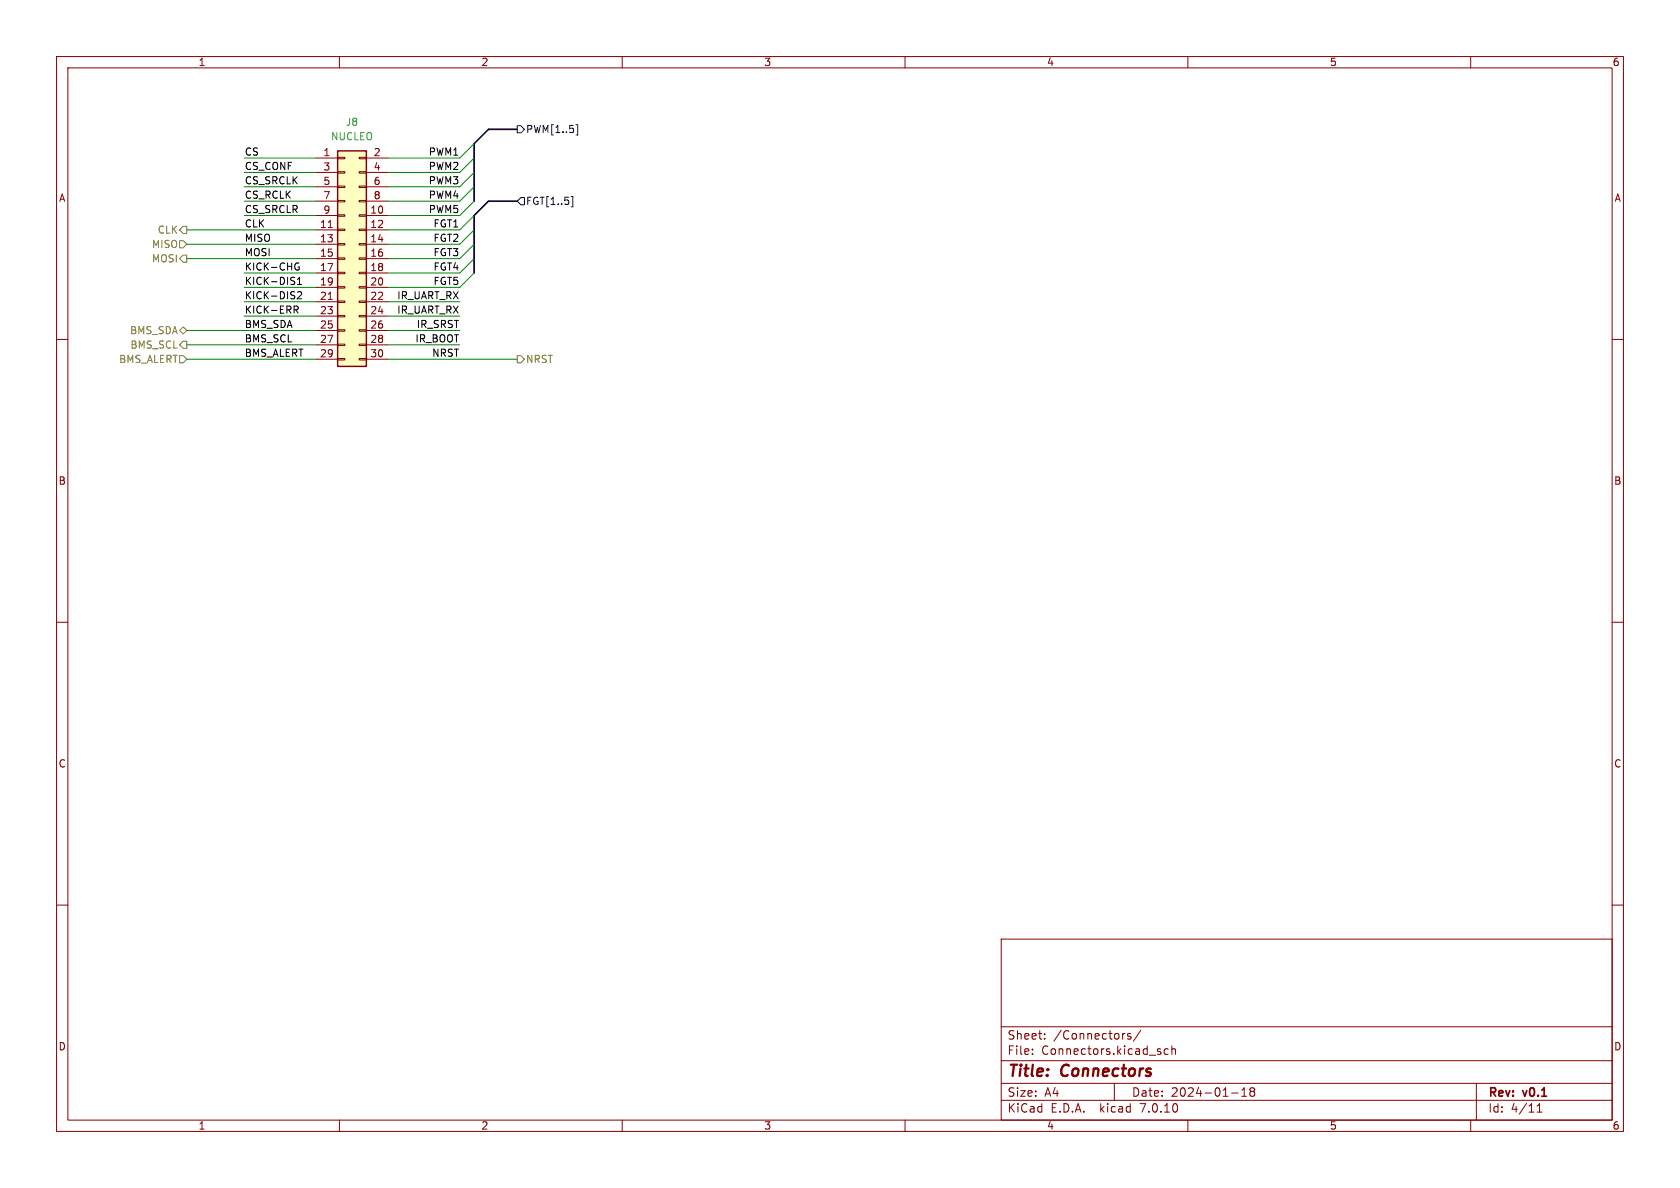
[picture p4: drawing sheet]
<svg xmlns="http://www.w3.org/2000/svg" width="297mm" height="210mm" viewBox="0 0 297 210" stroke-linecap="round" stroke-linejoin="round" font-family="sans-serif">
<g fill="none" stroke="#840000" stroke-width=".18">
<path d="M10 10h277v190h-277zM12 12h273v186h-273zM60 10v2M110 10v2M160 10v2M210 10v2M260 10v2M55.9 27.9h3.8M55.9 38.1h3.8M55.9 30.5h3.8M55.9 33h3.8M55.9 35.6h3.8"/>
<path d="M59.7 38h1.3v.2h-1.3zM59.7 35.4h1.3v.3h-1.3zM59.7 32.9h1.3v.2h-1.3zM59.7 30.4h1.3v.2h-1.3zM59.7 27.8h1.3v.3h-1.3zM63.5 38h1.3v.2h-1.3zM63.5 35.4h1.3v.3h-1.3zM63.5 32.9h1.3v.2h-1.3zM63.5 30.4h1.3v.2h-1.3zM63.5 27.8h1.3v.3h-1.3zM64.8 27.9h3.8M64.8 38.1h3.8"/>
<path d="M64.8 30.5h3.8M64.8 33h3.8M64.8 35.6h3.8M10 60h2M55.9 40.6h3.8M55.9 43.2h3.8M55.9 45.7h3.8M55.9 48.3h3.8M55.9 50.8h3.8M55.9 53.3h3.8M55.9 55.9h3.8M55.9 58.4h3.8"/>
<path d="M58 40.2h.8M58 52.9h.8M59.7 58.3h1.3v.2h-1.3zM59.7 55.8h1.3v.2h-1.3zM59.7 53.2h1.3v.3h-1.3zM59.7 50.7h1.3v.2h-1.3zM59.7 48.1h1.3v.3h-1.3zM59.7 45.6h1.3v.2h-1.3zM59.7 43.1h1.3v.2h-1.3zM59.7 40.5h1.3v.3h-1.3zM63.5 58.3h1.3v.2h-1.3zM63.5 55.8h1.3v.2h-1.3z"/>
<path d="M63.5 53.2h1.3v.3h-1.3zM63.5 50.7h1.3v.2h-1.3zM63.5 48.1h1.3v.3h-1.3zM63.5 45.6h1.3v.2h-1.3zM63.5 43.1h1.3v.2h-1.3zM63.5 40.5h1.3v.3h-1.3zM64.8 40.6h3.8M64.8 43.2h3.8M64.8 45.7h3.8M64.8 48.3h3.8M64.8 50.8h3.8M64.8 53.3h3.8"/>
<path d="M64.8 55.9h3.8M64.8 58.4h3.8M285 60h2M55.9 61h3.8M55.9 63.5h3.8M59.7 63.4h1.3v.2h-1.3zM59.7 60.8h1.3v.3h-1.3zM63.5 63.4h1.3v.2h-1.3zM63.5 60.8h1.3v.3h-1.3zM64.8 61h3.8M64.8 63.5h3.8M10 110h2"/>
<path d="M285 110h2M10 160h2M285 160h2M177 166h108v32h-108zM60 198v2M110 198v2M160 198v2M177 194.5h108M177 191.5h108M177 187.5h108M177 181.5h108M182.5 186.3v.1"/>
<path d="M182.5 185.5v.1M184.7 183.6v.1M184.7 182.8v.1M197 191.5v3M198.7 182.7h.2M199.9 182.8l-.4-.1-.2 .2 .1 .2 .5 .2v.3h-.6M201.7 182.1l-1.3 2M205.2 186v.3M206.5 185.5l-.4-.1-.3 .3v.4l.2 .2h.5M207.2 185.5l.2-.1 .3 .1 .1 .9M207.2 184.9v1.5M210 198v2"/>
<path d="M217.7 193.2h1.2M219.5 193.8h.9M219.5 192.7l.5-.4v1.5M221.2 192.9l-.2 .3v.3l.2 .3 .5-.1 .1-.2-.1-.4-.2-.2M221.2 192.9l-.2-.2 .2-.4 .5 .1 .1 .2-.3 .3M221.2 192.9h.3M260 198v2M261 191.5v6.5M271.7 196.6h.9M271.7 195.5l.5-.4v1.5"/>
</g>
<path d="M59.7 26.7h5.1v38.1h-5.1z" fill="#ffffc2" stroke="#ffffc2" stroke-width=".18"/>
<path d="M59.7 26.7h5.1v38.1h-5.1z" fill="none" stroke="#840000" stroke-width=".25"/>
<path d="M91.4 35.6l.7-.7h.6v1.3h-.6zM91.4 22.2h.7l.6 .7-.6 .6h-.7zM101 34.7h.3v1.9h-.3M101.8 22h.3v1.9h-.3" fill="none" stroke="#000084" stroke-width=".18"/>
<path d="M31.7 58.4l.7-.6 .6 .6-.6 .7zM31.7 42.5h.7l.6 .7-.6 .6h-.7zM32.4 40h.6v1.3h-.6l-.7-.7zM32.4 45.1h.6v1.3h-.6l-.7-.7zM31.7 62.9h.7l.6 .6-.6 .6h-.7zM32.4 60.3h.6v1.3h-.6l-.7-.6zM91.4 62.9h.7l.6 .6-.6 .6h-.7z" fill="none" stroke="#848400" stroke-width=".18"/>
<path d="M51.9 49l.2 .1M52 54.1h.5l.2 .2-.1 .4-.6 .1M52 49.8v.4M52.3 54.8l.4 .6M52.6 50.3h.7M52.6 49.4l.4-.4v1.3M52.6 51.7l.5-.1 .2 .3-.8 .9h.8M52.7 47.2h.2l-.1 .5h-.3l-.3-.1M52.8 46.5h-.3l-.3 .2" fill="none" stroke="#000" stroke-width=".18"/>
<path d="M91.4 22.9h-5l-2.6 2.5v10.2M91.4 35.6h-5l-2.6 2.5v10.2" fill="none" stroke="#000084" stroke-width=".3"/>
<g fill="none" stroke="#008400" stroke-width=".18">
<path d="M43.2 27.9h12.7M43.2 30.5h12.7M43.2 33h12.7M43.2 35.6h12.7M43.2 38.1h12.7M83.8 25.4l-2.5 2.5h-12.7M83.8 27.9l-2.5 2.6h-12.7M83.8 30.5l-2.5 2.5h-12.7M83.8 38.1l-2.5 2.5h-12.7M83.8 33l-2.5 2.6h-12.7M83.8 35.6l-2.5 2.5h-12.7M33 43.2h22.9"/>
<path d="M33 45.7h22.9M33 58.4h22.9M33 40.6h22.9M43.2 50.8h12.7M43.2 55.9h12.7M43.2 53.3h12.7M43.2 48.3h12.7M68.6 55.9h12.7M68.6 53.3h12.7M68.6 58.4h12.7M83.8 48.3l-2.5 2.5h-12.7M83.8 40.6l-2.5 2.6h-12.7"/>
<path d="M83.8 43.2l-2.5 2.5h-12.7M83.8 45.7l-2.5 2.6h-12.7M33 61h22.9M33 63.5h22.9M68.6 61h12.7M68.6 63.5h22.8"/>
</g>
<g font-size="2.8" fill="#840000">
<text x="178" y="190.9">Title:</text>
<text x="187.7" y="190.9">Connectors</text>
</g>
<g font-size="2.1" fill="#840000">
<text x="178" y="184">Sheet:</text>
<text x="186.2" y="184">/Connectors/</text>
<text x="178" y="186.7">File:</text>
<text x="184.1" y="186.7">Connectors.kicad_sch</text>
<text x="178" y="196.9">KiCad</text>
<text x="178" y="194.1">Size:</text>
<text x="184.7" y="194.1">A4</text>
<text x="185.7" y="196.9">E.D.A.</text>
<text x="194.6" y="196.9">kicad</text>
<text x="200" y="194.1">Date:</text>
<text x="201.8" y="196.9">7.0.10</text>
<text x="207" y="194.1">2024-01-18</text>
<text x="263" y="194.3">Rev:</text>
<text x="263" y="196.9">Id:</text>
<text x="267.1" y="196.9">4/11</text>
<text x="269.4" y="194.3">v0.1</text>
</g>
<g font-size="1.8" fill="#840000">
<text x="35" y="11.9">1</text>
<text x="85" y="11.9">2</text>
<text x="135" y="11.9">3</text>
<text x="185" y="11.9">4</text>
<text x="235" y="11.9">5</text>
<text x="285" y="11.9">6</text>
<text x="57.1" y="27.7">1</text>
<text x="66" y="27.7">2</text>
<text x="10.3" y="35.9">A</text>
<text x="57.1" y="30.2">3</text>
<text x="57.1" y="32.8">5</text>
<text x="57.1" y="35.3">7</text>
<text x="66" y="30.2">4</text>
<text x="66" y="32.8">6</text>
<text x="66" y="35.3">8</text>
<text x="285.3" y="35.9">A</text>
<text x="56.5" y="40.4">11</text>
<text x="57.1" y="37.8">9</text>
<text x="65.4" y="37.8">10</text>
<text x="65.4" y="40.4">12</text>
<text x="56.5" y="42.9">13</text>
<text x="56.5" y="45.5">15</text>
<text x="65.4" y="42.9">14</text>
<text x="65.4" y="45.5">16</text>
<text x="56.5" y="48">17</text>
<text x="56.5" y="50.5">19</text>
<text x="56.5" y="53.1">21</text>
<text x="65.4" y="48">18</text>
<text x="65.4" y="50.5">20</text>
<text x="65.4" y="53.1">22</text>
<text x="56.5" y="55.6">23</text>
<text x="56.5" y="58.2">25</text>
<text x="65.4" y="55.6">24</text>
<text x="65.4" y="58.2">26</text>
<text x="56.5" y="60.7">27</text>
<text x="56.5" y="63.2">29</text>
<text x="65.4" y="60.7">28</text>
<text x="65.4" y="63.2">30</text>
<text x="10.3" y="85.9">B</text>
<text x="285.3" y="85.9">B</text>
<text x="10.3" y="135.9">C</text>
<text x="285.3" y="135.9">C</text>
<text x="10.3" y="185.9">D</text>
<text x="285.3" y="185.9">D</text>
<text x="35" y="199.9">1</text>
<text x="85" y="199.9">2</text>
<text x="135" y="199.9">3</text>
<text x="185" y="199.9">4</text>
<text x="235" y="199.9">5</text>
<text x="285" y="199.9">6</text>
</g>
<g font-size="1.8" fill="#008484">
<text x="61" y="22.5">J8</text>
<text x="58.4" y="25">NUCLEO</text>
</g>
<g font-size="1.8" fill="#000084">
<text x="92.9" y="23.7">PWM[1..5]</text>
<text x="92.9" y="36.4">FGT[1..5]</text>
</g>
<g font-size="1.8">
<text x="43.2" y="27.6">CS</text>
<text x="75.7" y="27.6">PWM1</text>
<text x="43.2" y="30.1">CS_CONF</text>
<text x="43.2" y="32.7">CS_SRCLK</text>
<text x="43.2" y="35.2">CS_RCLK</text>
<text x="75.7" y="32.7">PWM3</text>
<text x="75.7" y="35.2">PWM4</text>
<text x="75.7" y="30.1">PWM2</text>
<text x="43.2" y="40.3">CLK</text>
<text x="43.2" y="37.8">CS_SRCLR</text>
<text x="75.7" y="37.8">PWM5</text>
<text x="76.5" y="40.3">FGT1</text>
<text x="43.2" y="47.9">KICK-CHG</text>
<text x="43.2" y="45.4">MOSI</text>
<text x="43.2" y="42.8">MISO</text>
<text x="76.5" y="42.8">FGT2</text>
<text x="76.5" y="45.4">FGT3</text>
<text x="76.5" y="47.9">FGT4</text>
<text x="43.2" y="50.5">KICK-DIS1</text>
<text x="43.2" y="53">KICK-DIS2</text>
<text x="70.1" y="53">IR_UART_RX</text>
<text x="76.5" y="50.5">FGT5</text>
<text x="43.2" y="55.5">KICK-ERR</text>
<text x="43.2" y="58.1">BMS_SDA</text>
<text x="70.1" y="55.5">IR_UART_RX</text>
<text x="73.6" y="58.1">IR_SRST</text>
<text x="43.2" y="60.6">BMS_SCL</text>
<text x="43.2" y="63.2">BMS_ALERT</text>
<text x="73.3" y="60.6">IR_BOOT</text>
<text x="76.3" y="63.2">NRST</text>
</g>
<g font-size="1.8" fill="#848400">
<text x="27.8" y="41.5">CLK</text>
<text x="26.8" y="44">MISO</text>
<text x="26.8" y="46.6">MOSI</text>
<text x="22.9" y="59.3">BMS_SDA</text>
<text x="21" y="64.4">BMS_ALERT</text>
<text x="23" y="61.8">BMS_SCL</text>
<text x="92.9" y="64.4">NRST</text>
</g>
</svg>
